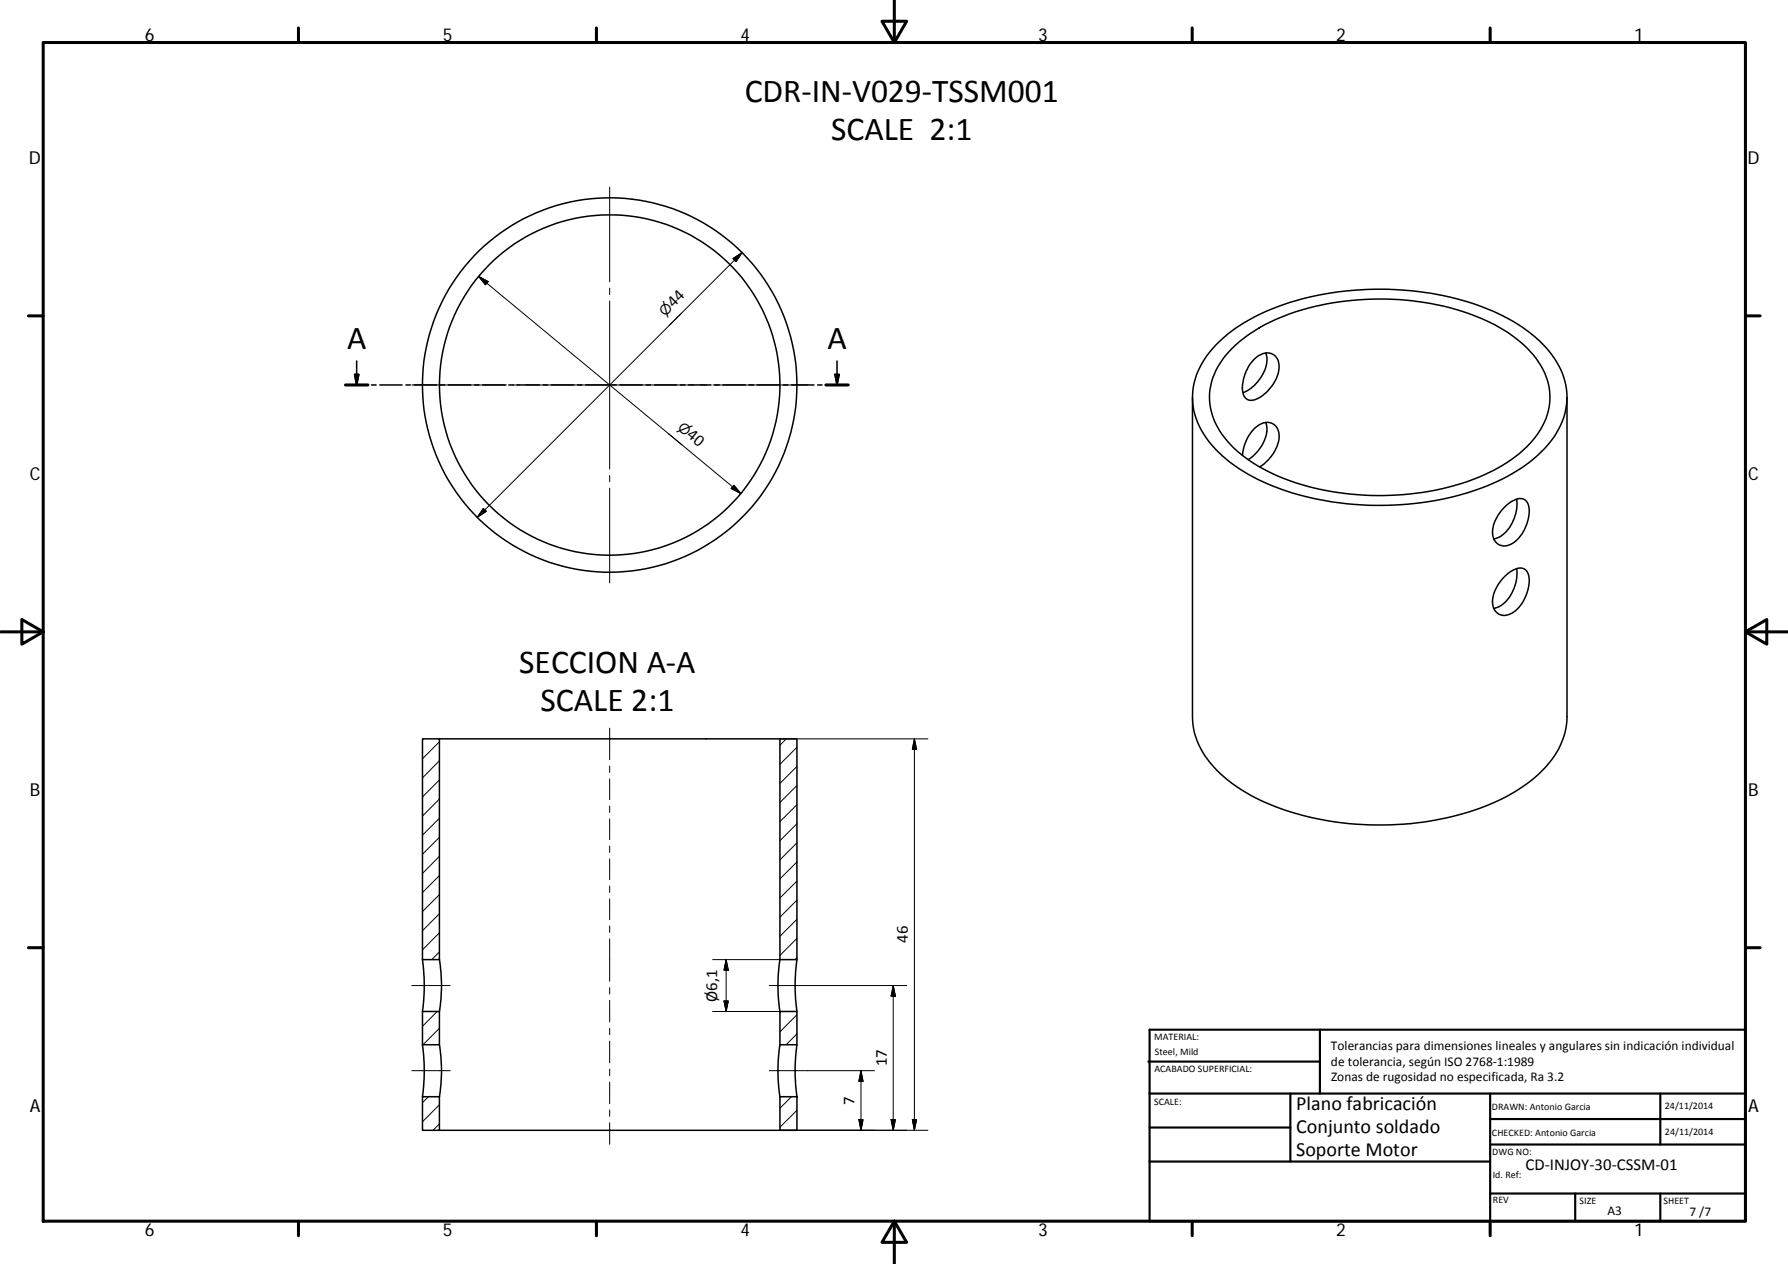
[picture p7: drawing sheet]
<svg xmlns="http://www.w3.org/2000/svg" width="420mm" height="297mm" viewBox="0 0 420 297" stroke-linecap="round" stroke-linejoin="round" font-family="sans-serif">
<g fill="none" stroke="#000" stroke-width=".36">
<path d="M81.2 90.5h5.3M83.3 88h1l-.5 2.5zM83.8 84.8v5.7M87.3 90.5h1.1M89.2 90.5h5.3M95.4 90.5h1M97.3 90.5h5.3M103.4 90.5h1.1M105.4 90.5h5.2M111.5 90.5h1.1M113.4 90.5h5.3M119.6 90.5h1"/>
<path d="M121.5 90.5h5.3M127.6 90.5h1.1M129.5 90.5h5.3M135.7 90.5h1M137.6 90.5h5.3M143.8 90.5h1M145.7 90.5h5.2M151.8 90.5h1.1M153.8 90.5h5.2M159.9 90.5h1M161.8 90.5h5.3M168 90.5h1"/>
<path d="M169.9 90.5h5.2M176 90.5h1.1M177.9 90.5h5.3M184.1 90.5h1M186 90.5h5.3M192.1 90.5h1.1M194.1 90.5h5.2M196.2 88h1l-.5 2.5zM196.7 84.8v5.7M285.7 81a44.1 44.1 0 0 1 21.6-11.1 72.2 72.2 0 0 1 43.4 3.2 32.2 32.2 0 0 1 15.1 12 15.8 15.8 0 0 1-1.3 18.5 36.3 36.3 0 0 1-16.8 11.3 71.6 71.6 0 0 1-49.3-1 32.2 32.2 0 0 1-16.1-12.8 15.8 15.8 0 0 1 2-18.4zM289.4 82a38.7 38.7 0 0 1 18-9.6 64.4 64.4 0 0 1 42.5 3.3 26.1 26.1 0 0 1 13.1 12 14.5 14.5 0 0 1-2.8 15.8 36.7 36.7 0 0 1-18.5 10.6 65 65 0 0 1-42.6-2.7 27 27 0 0 1-13.5-11.9 14.4 14.4 0 0 1 2.3-15.9zM294.7 84.4a3.5 3.5 0 0 1 4.8-.9 4.5 4.5 0 0 1 .5 5.3 9 9 0 0 1-5.8 5.3 2.03 2.03 0 0 1-2.2-2 9.9 9.9 0 0 1 2.7-7.7z"/>
<path d="M297.4 99.3a7.4 7.4 0 0 1-2.3 7.3l-1.8 1.4M297.4 83a7.2 7.2 0 0 1-2.2 7.1l-1.4 1.3-1.7 .9M368.2 93.4v75.1a18.5 18.5 0 0 1-6.6 13.4 47.1 47.1 0 0 1-22.3 10.4 70 70 0 0 1-44.1-4.7 29.7 29.7 0 0 1-13.1-11.7 15.1 15.1 0 0 1-1.9-7.4v-75.1M292 107a8.9 8.9 0 0 1 4.7-7.5 2.88 2.88 0 0 1 3.9 3.2 9.4 9.4 0 0 1-4.6 7M353.4 119.3a5.6 5.6 0 0 1 4.3-2.1 2.77 2.77 0 0 1 1.6 3.4 9.2 9.2 0 0 1-4.4 7.4 2.83 2.83 0 0 1-3-.2 2.83 2.83 0 0 1-1.2-2.7 8.8 8.8 0 0 1 2.7-5.8zM356.4 117.3a9.4 9.4 0 0 1-4.2 9l-1.2 .3M353.6 135.4a4.7 4.7 0 0 1 4.4-1.8 3.2 3.2 0 0 1 1.3 3.8 8.6 8.6 0 0 1-4.8 7 2.83 2.83 0 0 1-3.8-3 9 9 0 0 1 2.9-6zM356.4 133.6a9.4 9.4 0 0 1-4.2 9l-1.2 .4M99.3 173.6h4v51.9h-4zM103.3 173.6h80M183.3 173.6h4v51.9h-4zM99.3 237.7h4v7.8h-4z"/>
<path d="M99.3 225.5l.4 6.1-.4 6.1M103.3 225.5l.3 3.2 .1 2.9-.1 2.9-.3 3.2M183.3 225.5l-.5 6.1 .5 6.1M183.3 237.7h4v7.8h-4zM187.3 225.5l-.5 6.1 .5 6.1M99.3 257.7h4v7.9h-4zM99.3 245.5l.4 6.1-.4 6.1M103.3 245.5l.3 3.2 .1 2.9-.1 2.9-.3 3.2M183.3 245.5l-.5 6.1 .5 6.1M183.3 257.7h4v7.9h-4zM187.3 245.5l-.5 6.1 .5 6.1M103.3 265.6h80"/>
<circle cx="143.3" cy="90.5" r="44"/>
<circle cx="143.3" cy="90.5" r="40"/>
</g>
<g fill="none" stroke="#000" stroke-width=".71">
<path d="M10.1 10h400.1v277h-400.1zM70.1 6.6v3.4M140.2 6.6v3.4M207.3 5h5.8l-2.9 5zM210.2 0v10M280.2 6.6v3.4M350.2 6.6v3.4M6.7 74.2h3.4M410.2 74.2h3.4M81.2 90.5h5.3M194.1 90.5h5.2M.2 148.5h9.9"/>
<path d="M5.1 145.6l5 2.9-5 2.9zM410.2 148.5l5-2.9v5.8zM410.2 148.5h9.9M6.7 222.7h3.4M410.2 222.7h3.4M70.1 287v3.4M140.2 287v3.4M210.2 287l2.9 5h-5.8zM210.2 287v10M280.2 287v3.4M350.2 287v3.4"/>
</g>
<g fill="none" stroke="#000" stroke-width=".51">
<path d="M269.8 249.5h40.4M270.1 257h140.1M270.1 242h140.1v45h-140.1zM303.2 257v16M310.2 242v15M350.2 257v30M390.2 257v12M270.1 273h80.1M270.1 265h33.1M350.2 269h60M350.2 263h60M350.2 280.5h60"/>
<path d="M370.2 280.5v6.5M390.2 280.5v6.5"/>
</g>
<path d="M83.3 88h1l-.5 2.5zM196.2 88h1l-.5 2.5z" fill="#000" stroke="#000" stroke-width=".36"/>
<g fill="none" stroke="#000" stroke-width=".23">
<path d="M143.3 44v22.2M174.4 59.4l-62.2 62.2M112.4 64.9l2.3 1.3-.6 .7zM112.4 64.9l61.7 51.1M143.3 67.7v1.5M143.3 70.7v39.5M160.2 73.6l-3 2.9M172.2 60.8l2.2-1.4-1.4 2.1zM96.8 90.5h22.2M120.5 90.5h1.5M123.5 90.5h39.5M164.5 90.5h1.5"/>
<path d="M167.5 90.5h22.3M113.6 119.5l.7 .7-2.1 1.4zM143.3 111.7v1.5M143.3 114.7v22.3M172.5 114l1.6 2-2.3-1.2zM99.5 173.6l-.2 .2M103.3 178.8l-4 4M103.3 174.3l-4 4M143.3 171.1v7.4M183.3 173.6h34.7M184.8 173.6l-1.5 1.5M187.3 175.6l-4 4"/>
<path d="M214.9 173.6v92M214.9 173.6l.5 2.5h-1zM103.3 196.8l-4 3.9M103.3 192.3l-4 4M103.3 187.8l-4 4M103.3 183.3l-4 4M143.3 180v1.5M143.3 183v4.9M143.3 189.4v1.5M143.3 192.4v4.9M143.3 198.8v1.5M187.3 198.1l-4 4"/>
<path d="M187.3 193.6l-4 4M187.3 189.1l-4 4M187.3 184.6l-4 4M187.3 180.1l-4 4M103.3 219.2l-4 4M103.3 214.7l-4 4M103.3 210.2l-4 4M103.3 205.7l-4 4M103.3 201.2l-4 4.1M143.3 201.8v4.9M143.3 208.2v1.5M143.3 211.2v4.9"/>
<path d="M143.3 217.6v1.5M187.3 216l-4 4M187.3 211.5l-4 4M187.3 207.1l-4 3.9M187.3 202.6l-4 3.9M96.8 231.6h9M102.7 237.7l-3.4 3.5M103.3 223.7l-1.8 1.8M143.3 220.6v10M143.3 232.1v1.5M143.3 235.1v5.1M167.5 237.7h15.8"/>
<path d="M167.5 225.5h15.8M170.1 235.2h1l-.5 2.5zM170.6 225.5v12.2M170.6 225.5l.5 2.5h-1zM183.5 237.7l-.2 .3M187.3 238.5l-4 4M187.3 220.5l-4 4M187.3 225l-.5 .5M209.9 231.6v34M209.9 231.6l.5 2.5h-1zM213.1 231.6h-32.3M96.8 251.6h9"/>
<path d="M100.7 257.7l-1.4 1.4M103.3 241.6l-3.9 3.9M103.3 259.6l-4 4M143.3 241.7v1.5M143.3 244.7v5.1M143.3 251.3v1.5M143.3 254.3v5.1M186 257.7l-2.7 2.7M187.3 243l-2.6 2.5M202.3 251.6v14M202.3 251.6l.5 2.5h-1zM205.5 251.6h-24.7"/>
<path d="M103.3 264.1l-1.5 1.5M143.3 260.8v1.5M143.3 263.8v5.1M183.3 265.6h34.7M187.3 265.4l-.2 .2M187.3 260.9l-4 4M201.8 263.1h1l-.5 2.5zM209.4 263.1h1l-.5 2.5zM214.4 263.1h1l-.5 2.5z"/>
</g>
<path d="M112.4 64.9l2.3 1.3-.6 .7zM172.2 60.8l2.2-1.4-1.4 2.1zM113.6 119.5l.7 .7-2.1 1.4zM172.5 114l1.6 2-2.3-1.2zM214.9 173.6l.5 2.5h-1zM170.1 235.2h1l-.5 2.5zM170.6 225.5l.5 2.5h-1zM209.9 231.6l.5 2.5h-1zM202.3 251.6l.5 2.5h-1zM201.8 263.1h1l-.5 2.5zM209.4 263.1h1l-.5 2.5zM214.4 263.1h1l-.5 2.5z" fill="#000" stroke="#000" stroke-width=".23"/>
<g font-size="7.9">
<text x="175" y="24">CDR‐IN‐V029‐TSSM001</text>
<text x="195.3" y="33">SCALE 2:1</text>
<text x="81.5" y="82">A</text>
<text x="194.4" y="82">A</text>
<text x="122" y="158.2">SECCION A‐A</text>
<text x="127" y="167.2">SCALE 2:1</text>
</g>
<g font-size="4.7">
<text x="304.6" y="260.8">Plano fabricación</text>
<text x="304.6" y="266.2">Conjunto soldado</text>
<text x="304.6" y="271.6">Soporte Motor</text>
</g>
<g font-size="4.2">
<text x="34" y="9.6">6</text>
<text x="104" y="9.6">5</text>
<text x="174" y="9.6">4</text>
<text x="244" y="9.6">3</text>
<text x="314" y="9.6">2</text>
<text x="384" y="9.6">1</text>
<text x="6.8" y="38.7">D</text>
<text x="410.6" y="38.7">D</text>
<text x="7" y="112.9">C</text>
<text x="410.8" y="112.9">C</text>
<text x="7" y="187.1">B</text>
<text x="410.8" y="187.1">B</text>
<text x="7" y="261.3">A</text>
<text x="410.8" y="261.3">A</text>
<text x="34" y="290.4">6</text>
<text x="104" y="290.4">5</text>
<text x="174" y="290.4">4</text>
<text x="244" y="290.4">3</text>
<text x="314" y="290.4">2</text>
<text x="384" y="290.4">1</text>
</g>
<g font-size="3.9">
<text x="158.3" y="72.5" transform="rotate(-45 158.3 72.5)">44</text>
<text x="161.2" y="102.6" transform="rotate(40 161.2 102.6)">40</text>
<text x="213.3" y="221.6" transform="rotate(-90 213.3 221.6)">46</text>
<text x="168.6" y="235.4" transform="rotate(-90 168.6 235.4)">Ø6,1</text>
<text x="208.4" y="250.6" transform="rotate(-90 208.4 250.6)">17</text>
<text x="200.8" y="259.6" transform="rotate(-90 200.8 259.6)">7</text>
<text x="358.5" y="274.9">CD‐INJOY‐30‐CSSM‐01</text>
</g>
<g font-size="3.3">
<text x="156.3" y="74.5" transform="rotate(-45 156.3 74.5)">⌀</text>
<text x="159.1" y="100.8" transform="rotate(40 159.1 100.8)">⌀</text>
</g>
<g font-size="3.1">
<text x="312.8" y="246.8">Tolerancias para dimensiones lineales y angulares sin indicación individual</text>
<text x="312.8" y="250.4">de tolerancia, según ISO 2768‐1:1989</text>
<text x="312.8" y="254">Zonas de rugosidad no especificada, Ra 3.2</text>
<text x="377.7" y="285.6">A3</text>
<text x="397" y="285.9">7 /7</text>
</g>
<g font-size="2.4">
<text x="271.2" y="244.4">MATERIAL:</text>
<text x="271.3" y="251.9">ACABADO SUPERFICIAL:</text>
<text x="271.4" y="247.9">Steel, Mild</text>
<text x="271.2" y="259.7">SCALE:</text>
<text x="350.6" y="260.9">DRAWN: Antonio Garcia</text>
<text x="391.2" y="260.6">24/11/2014</text>
<text x="350.6" y="267">CHECKED: Antonio Garcia</text>
<text x="391.2" y="266.6">24/11/2014</text>
<text x="350.7" y="271.4">DWG NO:</text>
<text x="350.8" y="276.8">Id. Ref:</text>
<text x="350.8" y="282.8">REV</text>
<text x="371.2" y="282.9">SIZE</text>
<text x="390.9" y="282.9">SHEET</text>
</g>
</svg>
